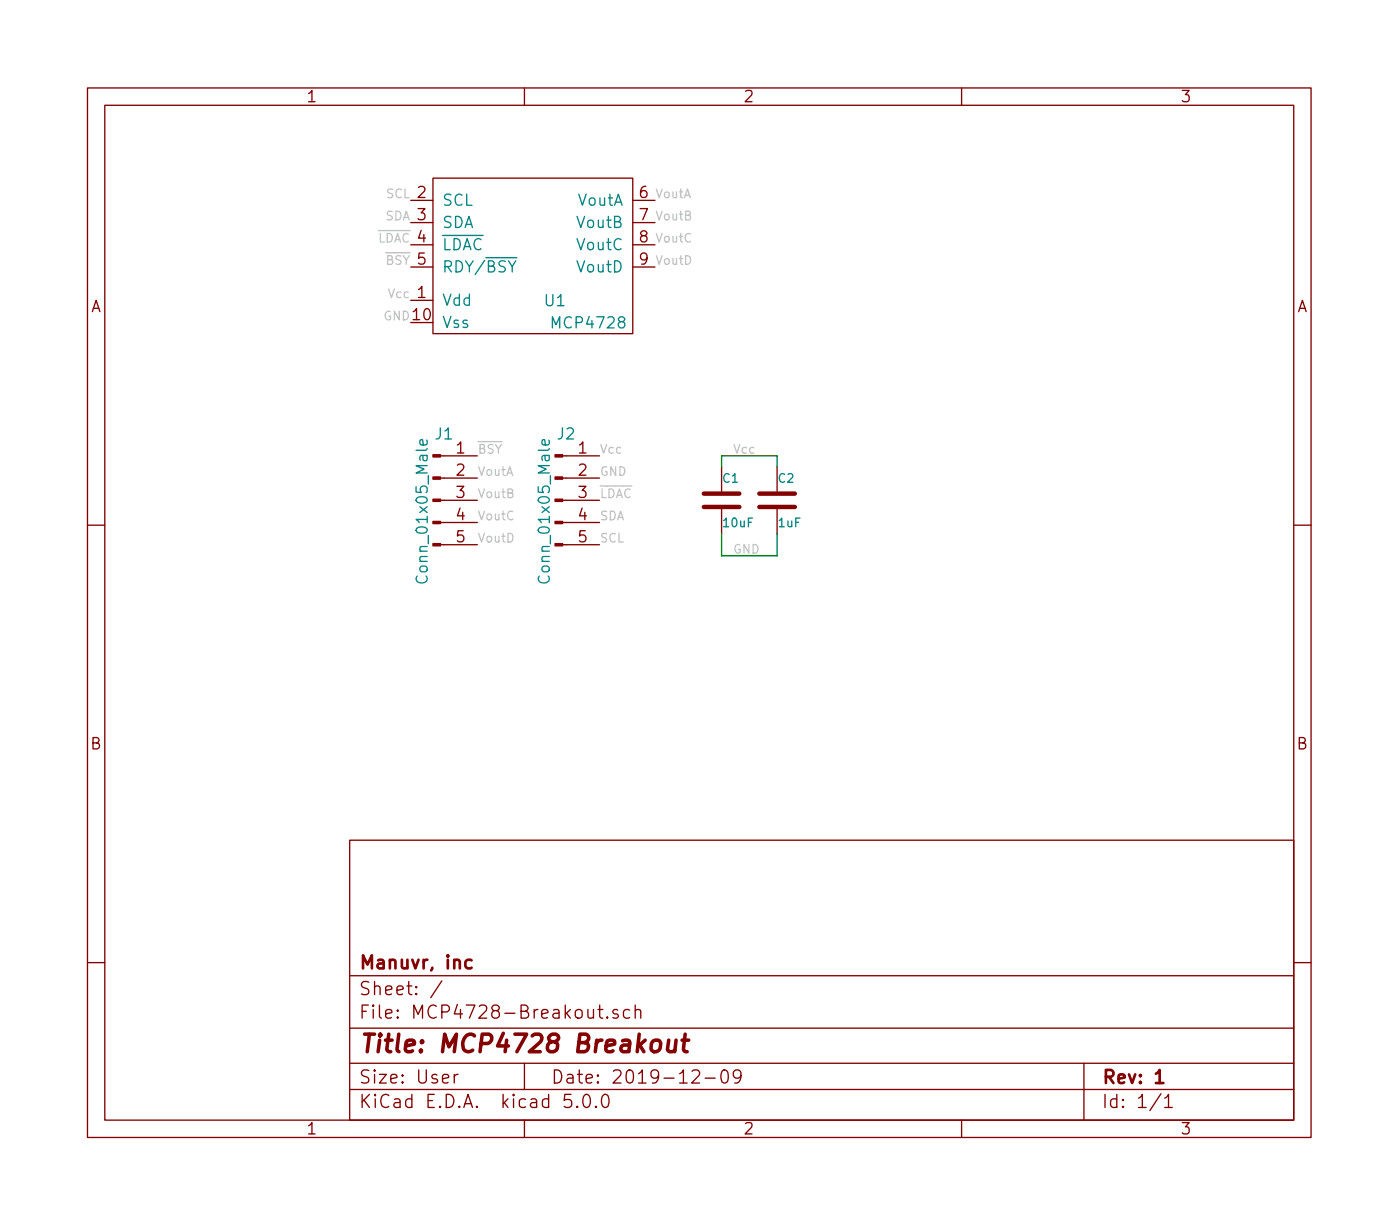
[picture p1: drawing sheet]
EESchema Schematic File Version 4
LIBS:MCP4728-Breakout-cache
EELAYER 26 0
EELAYER END
$Descr User 6299 5512
encoding utf-8
Sheet 1 1
Title "MCP4728 Breakout"
Date "2019-12-09"
Rev "1"
Comp "Manuvr, inc"
Comment1 ""
Comment2 ""
Comment3 ""
Comment4 ""
$EndDescr
Text Label 1850 900  2    39   ~ 0
SCL
Text Label 1850 1000 2    39   ~ 0
SDA
$Comp
L Device:C C2
U 1 1
P 3500 2250
F 0 "C2" H 3500 2350 39  0000 L CNN
F 1 "1uF" H 3500 2150 39  0000 L CNN
F 2 "Capacitor_SMD:C_0603_1608Metric" H 3538 2100 50  0001 C CNN
F 3 "~" H 3500 2250 50  0001 C CNN
F 4 "490-1320-1-ND" H 3500 2250 50  0001 C CNN "Digikey_Number"
	1    3500 2250
	1    0    0    -1  
$EndComp
Text Label 3300 2050 0    39   ~ 0
Vcc
Text Label 1850 1350 2    39   ~ 0
Vcc
Text Label 1850 1450 2    39   ~ 0
GND
Text Label 3300 2500 0    39   ~ 0
GND
Text Label 1850 1100 2    39   ~ 0
~LDAC
Wire Wire Line
	3500 2500 3500 2400
Wire Wire Line
	3500 2100 3500 2050
Text Label 2700 2150 0    39   ~ 0
GND
Text Label 2700 2050 0    39   ~ 0
Vcc
Text Label 2700 2450 0    39   ~ 0
SCL
Text Label 2700 2350 0    39   ~ 0
SDA
$Comp
L MCP4728:MCP4728 U1
U 1 1
P 2400 1050
F 0 "U1" H 2500 750 50  0000 C CNN
F 1 "MCP4728" H 2650 650 50  0000 C CNN
F 2 "Package_SO:MSOP-10_3x3mm_P0.5mm" H 2400 1050 50  0001 C CNN
F 3 "" H 2400 1050 50  0001 C CNN
F 4 "MCP4728T-E/UNCT-ND" H 2400 1050 50  0001 C CNN "Digikey_Number"
F 5 "MCP4728T-E/UN" H 2400 1050 50  0001 C CNN "Manu_Number"
F 6 "Microchip Technology" H 2400 1050 50  0001 C CNN "Manu_Name"
	1    2400 1050
	1    0    0    -1  
$EndComp
Text Label 1850 1200 2    39   ~ 0
~BSY
Text Label 2950 900  0    39   ~ 0
VoutA
Text Label 2950 1000 0    39   ~ 0
VoutB
Text Label 2950 1100 0    39   ~ 0
VoutC
Text Label 2950 1200 0    39   ~ 0
VoutD
$Comp
L Device:C C1
U 1 1
P 3250 2250
F 0 "C1" H 3250 2350 39  0000 L CNN
F 1 "10uF" H 3250 2150 39  0000 L CNN
F 2 "Capacitor_SMD:C_0603_1608Metric" H 3288 2100 50  0001 C CNN
F 3 "~" H 3250 2250 50  0001 C CNN
F 4 "1276-1038-1-ND" H 3250 2250 50  0001 C CNN "Digikey_Number"
	1    3250 2250
	1    0    0    -1  
$EndComp
Wire Wire Line
	3250 2400 3250 2500
Wire Wire Line
	3250 2500 3500 2500
Wire Wire Line
	3250 2100 3250 2050
Wire Wire Line
	3250 2050 3500 2050
Text Label 2700 2250 0    39   ~ 0
~LDAC
Text Label 2150 2050 0    39   ~ 0
~BSY
Text Label 2150 2150 0    39   ~ 0
VoutA
Text Label 2150 2250 0    39   ~ 0
VoutB
Text Label 2150 2350 0    39   ~ 0
VoutC
Text Label 2150 2450 0    39   ~ 0
VoutD
$Comp
L Connector:Conn_01x05_Male J1
U 1 1
P 1950 2250
F 0 "J1" H 2000 2550 50  0000 C CNN
F 1 "Conn_01x05_Male" V 1900 2200 50  0000 C CNN
F 2 "Connector_PinHeader_2.54mm:PinHeader_1x05_P2.54mm_Vertical" H 1950 2250 50  0001 C CNN
F 3 "~" H 1950 2250 50  0001 C CNN
	1    1950 2250
	1    0    0    -1  
$EndComp
$Comp
L Connector:Conn_01x05_Male J2
U 1 1
P 2500 2250
F 0 "J2" H 2550 2550 50  0000 C CNN
F 1 "Conn_01x05_Male" V 2450 2200 50  0000 C CNN
F 2 "Connector_PinHeader_2.54mm:PinHeader_1x05_P2.54mm_Vertical" H 2500 2250 50  0001 C CNN
F 3 "~" H 2500 2250 50  0001 C CNN
	1    2500 2250
	1    0    0    -1  
$EndComp
$EndSCHEMATC
